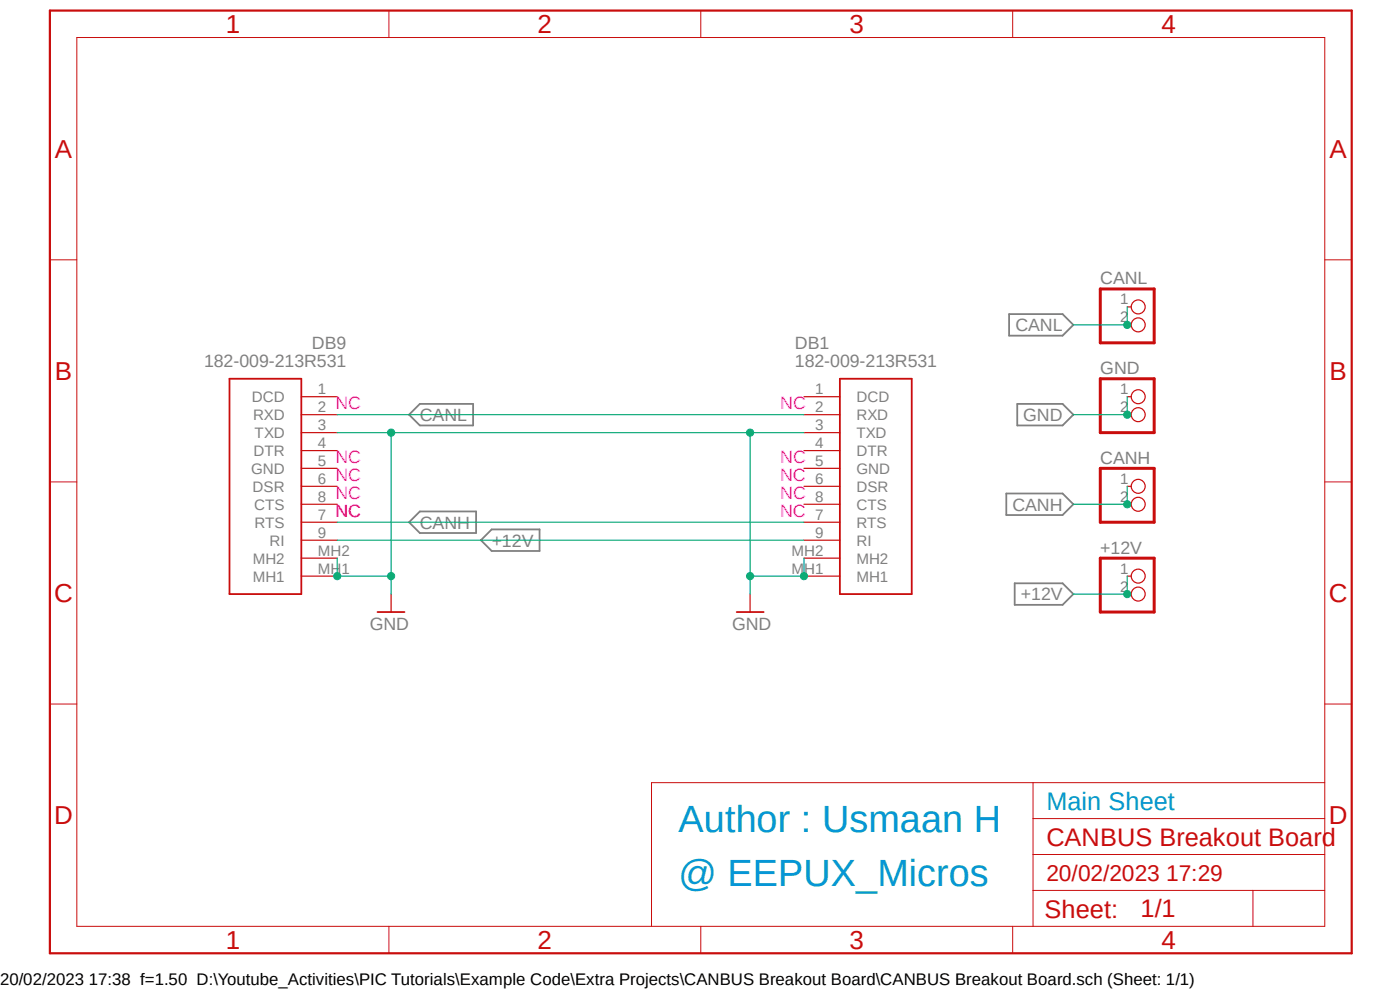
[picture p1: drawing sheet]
<?xml version="1.0" encoding="utf-8"?>
<!DOCTYPE eagle SYSTEM "eagle.dtd">
<!--
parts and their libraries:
SparkFun-Aesthetics: Licensing: CC v3.0 Share-Alike You are welcome to use this library for commercial purposes.
-->
<eagle version="9.6.2">
<drawing>
<settings>
<setting alwaysvectorfont="no"/>
<setting keepoldvectorfont="yes"/>
<setting verticaltext="up"/>
</settings>
<grid distance="0.1" unitdist="inch" unit="inch" style="lines" multiple="1" display="no" altdistance="0.01" altunitdist="inch" altunit="inch"/>
<schematic xreflabel="%F%N/%S.%C%R" xrefpart="/%S.%C%R">
<libraries>
<library name="SparkFun-Aesthetics">
<symbols>
<symbol name="DGND">
<wire x1="-1.905" y1="0" x2="1.905" y2="0" width="0.254" layer="94"/>
<text x="-2.54" y="-2.54" size="1.778" layer="96">&gt;VALUE</text>
<pin name="GND" x="0" y="2.54" visible="off" length="short" direction="sup" rot="R270"/>
</symbol>
</symbols>
<devicesets>
<deviceset name="GND" prefix="GND">
<gates>
<gate name="1" symbol="DGND" x="0" y="0"/>
</gates>
<devices>
<device name="">
<technologies>
<technology name=""/>
</technologies>
</device>
</devices>
</deviceset>
</devicesets>
</library>
<library name="182-009-213R531">
<symbols>
<symbol name="182-009-213R531">
<wire x1="5.08" y1="2.54" x2="15.24" y2="2.54" width="0.254" layer="94"/>
<wire x1="15.24" y1="-27.94" x2="15.24" y2="2.54" width="0.254" layer="94"/>
<wire x1="15.24" y1="-27.94" x2="5.08" y2="-27.94" width="0.254" layer="94"/>
<wire x1="5.08" y1="2.54" x2="5.08" y2="-27.94" width="0.254" layer="94"/>
<text x="13.97" y="7.62" size="1.778" layer="95" align="center-left">&gt;NAME</text>
<text x="13.97" y="5.08" size="1.778" layer="96" align="center-left">&gt;VALUE</text>
<pin name="DCD" x="0" y="0" length="middle"/>
<pin name="TXD" x="0" y="-5.08" length="middle"/>
<pin name="GND" x="0" y="-10.16" length="middle"/>
<pin name="RTS" x="0" y="-17.78" length="middle"/>
<pin name="RI" x="0" y="-20.32" length="middle"/>
<pin name="MH2" x="0" y="-22.86" length="middle"/>
<pin name="RXD" x="0" y="-2.54" length="middle"/>
<pin name="DTR" x="0" y="-7.62" length="middle"/>
<pin name="DSR" x="0" y="-12.7" length="middle"/>
<pin name="CTS" x="0" y="-15.24" length="middle"/>
<pin name="MH1" x="0" y="-25.4" length="middle"/>
</symbol>
</symbols>
<devicesets>
<deviceset name="182-009-213R531" prefix="J">
<gates>
<gate name="G$1" symbol="182-009-213R531" x="0" y="0"/>
</gates>
<devices>
<device name="" package="182009213R531">
<connects>
<connect gate="G$1" pin="CTS" pad="8"/>
<connect gate="G$1" pin="DCD" pad="1"/>
<connect gate="G$1" pin="DSR" pad="6"/>
<connect gate="G$1" pin="DTR" pad="4"/>
<connect gate="G$1" pin="GND" pad="5"/>
<connect gate="G$1" pin="MH1" pad="MH1"/>
<connect gate="G$1" pin="MH2" pad="MH2"/>
<connect gate="G$1" pin="RI" pad="9"/>
<connect gate="G$1" pin="RTS" pad="7"/>
<connect gate="G$1" pin="RXD" pad="2"/>
<connect gate="G$1" pin="TXD" pad="3"/>
</connects>
<technologies>
<technology name="">
<attribute name="DESCRIPTION" value="Norcomp 9 Way Right Angle PCB D-sub Connector Socket, 2.77mm Pitch, with 4-40 Flush Insert/Board Lock" constant="no"/>
<attribute name="HEIGHT" value="12.55mm" constant="no"/>
<attribute name="MANUFACTURER_NAME" value="NorComp" constant="no"/>
<attribute name="MANUFACTURER_PART_NUMBER" value="182-009-213R531" constant="no"/>
<attribute name="MOUSER_PART_NUMBER" value="636-182-009-213R531" constant="no"/>
<attribute name="MOUSER_PRICE-STOCK" value="https://www.mouser.com/Search/Refine.aspx?Keyword=636-182-009-213R531" constant="no"/>
<attribute name="RS_PART_NUMBER" value="1748825" constant="no"/>
<attribute name="RS_PRICE-STOCK" value="http://uk.rs-online.com/web/p/products/1748825" constant="no"/>
</technology>
</technologies>
</device>
</devices>
</deviceset>
</devicesets>
</library>
<library name="frames">
<symbols>
<symbol name="A5L-LOC">
<wire x1="85.09" y1="3.81" x2="85.09" y2="24.13" width="0.1016" layer="94"/>
<wire x1="85.09" y1="24.13" x2="139.065" y2="24.13" width="0.1016" layer="94"/>
<wire x1="139.065" y1="24.13" x2="180.34" y2="24.13" width="0.1016" layer="94"/>
<wire x1="170.18" y1="3.81" x2="170.18" y2="8.89" width="0.1016" layer="94"/>
<wire x1="170.18" y1="8.89" x2="180.34" y2="8.89" width="0.1016" layer="94"/>
<wire x1="170.18" y1="8.89" x2="139.065" y2="8.89" width="0.1016" layer="94"/>
<wire x1="139.065" y1="8.89" x2="139.065" y2="3.81" width="0.1016" layer="94"/>
<wire x1="139.065" y1="8.89" x2="139.065" y2="13.97" width="0.1016" layer="94"/>
<wire x1="139.065" y1="13.97" x2="180.34" y2="13.97" width="0.1016" layer="94"/>
<wire x1="139.065" y1="13.97" x2="139.065" y2="19.05" width="0.1016" layer="94"/>
<wire x1="139.065" y1="19.05" x2="180.34" y2="19.05" width="0.1016" layer="94"/>
<wire x1="139.065" y1="19.05" x2="139.065" y2="24.13" width="0.1016" layer="94"/>
<text x="140.97" y="15.24" size="2.54" layer="94">&gt;DRAWING_NAME</text>
<text x="140.97" y="10.16" size="2.286" layer="94">&gt;LAST_DATE_TIME</text>
<text x="154.305" y="5.08" size="2.54" layer="94">&gt;SHEET</text>
<text x="140.716" y="4.953" size="2.54" layer="94">Sheet:</text>
<frame x1="0" y1="0" x2="184.15" y2="133.35" columns="4" rows="4" layer="94"/>
</symbol>
</symbols>
<devicesets>
<deviceset name="A5L-LOC" prefix="FRAME" uservalue="yes">
<gates>
<gate name="G$1" symbol="A5L-LOC" x="0" y="0"/>
</gates>
<devices>
<device name="">
<technologies>
<technology name=""/>
</technologies>
</device>
</devices>
</deviceset>
</devicesets>
</library>
<library name="pinhead">
<symbols>
<symbol name="PINHD2">
<wire x1="-6.35" y1="-2.54" x2="1.27" y2="-2.54" width="0.4064" layer="94"/>
<wire x1="1.27" y1="-2.54" x2="1.27" y2="5.08" width="0.4064" layer="94"/>
<wire x1="1.27" y1="5.08" x2="-6.35" y2="5.08" width="0.4064" layer="94"/>
<wire x1="-6.35" y1="5.08" x2="-6.35" y2="-2.54" width="0.4064" layer="94"/>
<text x="-6.35" y="5.715" size="1.778" layer="95">&gt;NAME</text>
<text x="-6.35" y="-5.08" size="1.778" layer="96">&gt;VALUE</text>
<pin name="1" x="-2.54" y="2.54" visible="pad" length="short" direction="pas" function="dot"/>
<pin name="2" x="-2.54" y="0" visible="pad" length="short" direction="pas" function="dot"/>
</symbol>
</symbols>
<devicesets>
<deviceset name="PINHD-1X2" prefix="JP" uservalue="yes">
<gates>
<gate name="G$1" symbol="PINHD2" x="0" y="0"/>
</gates>
<devices>
<device name="" package="1X02">
<connects>
<connect gate="G$1" pin="1" pad="1"/>
<connect gate="G$1" pin="2" pad="2"/>
</connects>
<package3dinstances>
<package3dinstance package3d_urn="urn:adsk.eagle:package:22435/2"/>
</package3dinstances>
<technologies>
<technology name="">
<attribute name="POPULARITY" value="98" constant="no"/>
</technology>
</technologies>
</device>
<device name="/90" package="1X02/90">
<connects>
<connect gate="G$1" pin="1" pad="1"/>
<connect gate="G$1" pin="2" pad="2"/>
</connects>
<package3dinstances>
<package3dinstance package3d_urn="urn:adsk.eagle:package:22437/2"/>
</package3dinstances>
<technologies>
<technology name="">
<attribute name="POPULARITY" value="24" constant="no"/>
</technology>
</technologies>
</device>
</devices>
</deviceset>
</devicesets>
</library>
</libraries>
<attributes>
</attributes>
<variantdefs>
</variantdefs>
<classes>
<class number="0" name="default" width="0" drill="0.254">
<clearance class="0" value="0.127"/>
</class>
<class number="1" name="pwr" width="0" drill="0.254">
<clearance class="1" value="0.127"/>
</class>
<class number="2" name="HDMI//SATA" width="0.127" drill="0.254">
<clearance class="2" value="0.127"/>
</class>
<class number="3" name="USB" width="0.127" drill="0.254">
<clearance class="3" value="0.127"/>
</class>
</classes>
<parts>
<part name="DB9" library="182-009-213R531" deviceset="182-009-213R531" device=""/>
<part name="GND58" library="SparkFun-Aesthetics" deviceset="GND" device=""/>
<part name="FRAME1" library="frames" deviceset="A5L-LOC" device=""/>
<part name="DB1" library="182-009-213R531" deviceset="182-009-213R531" device=""/>
<part name="GND1" library="SparkFun-Aesthetics" deviceset="GND" device=""/>
<part name="CANL" library="pinhead" deviceset="PINHD-1X2" device="" package3d_urn="urn:adsk.eagle:package:22435/2"/>
<part name="GND" library="pinhead" deviceset="PINHD-1X2" device="" package3d_urn="urn:adsk.eagle:package:22435/2"/>
<part name="CANH" library="pinhead" deviceset="PINHD-1X2" device="" package3d_urn="urn:adsk.eagle:package:22435/2"/>
<part name="+12V" library="pinhead" deviceset="PINHD-1X2" device="" package3d_urn="urn:adsk.eagle:package:22435/2"/>
</parts>
<sheets>
<sheet>
<plain>
<text x="238.506" y="627.38" size="1.778" layer="214" ratio="15" rot="MR180">NC</text>
<text x="238.506" y="619.76" size="1.778" layer="214" ratio="15" rot="MR180">NC</text>
<text x="238.506" y="614.68" size="1.778" layer="214" ratio="15" rot="MR180">NC</text>
<text x="287.02" y="565.785" size="3.81" layer="92">Author : Usmaan H</text>
<text x="287.02" y="558.165" size="3.81" layer="92">@ EEPUX_Micros</text>
<text x="339.09" y="568.833" size="2.54" layer="92">Main Sheet</text>
<text x="305.054" y="627.38" size="1.778" layer="214" ratio="15" rot="R180">NC</text>
<text x="305.054" y="619.76" size="1.778" layer="214" ratio="15" rot="R180">NC</text>
<text x="305.054" y="614.68" size="1.778" layer="214" ratio="15" rot="R180">NC</text>
<text x="238.506" y="612.14" size="1.778" layer="214" ratio="15" rot="MR180">NC</text>
<text x="238.506" y="612.14" size="1.778" layer="214" ratio="15" rot="MR180">NC</text>
<text x="305.054" y="612.14" size="1.778" layer="214" ratio="15" rot="R180">NC</text>
<text x="238.506" y="617.22" size="1.778" layer="214" ratio="15" rot="MR180">NC</text>
<text x="305.054" y="617.22" size="1.778" layer="214" ratio="15" rot="R180">NC</text>
</plain>
<instances>
<instance part="DB9" gate="G$1" x="238.76" y="627.38" smashed="yes" rot="MR0">
<attribute name="NAME" x="240.03" y="635" size="1.778" layer="95" rot="MR0" align="center-left"/>
<attribute name="VALUE" x="240.03" y="632.46" size="1.778" layer="96" rot="MR0" align="center-left"/>
</instance>
<instance part="GND58" gate="1" x="246.38" y="596.9" smashed="yes" rot="MR0">
<attribute name="VALUE" x="248.92" y="594.36" size="1.778" layer="96" rot="MR0"/>
</instance>
<instance part="FRAME1" gate="G$1" x="198.12" y="548.64" smashed="yes">
<attribute name="DRAWING_NAME" x="339.09" y="563.88" size="2.54" layer="94"/>
<attribute name="LAST_DATE_TIME" x="339.09" y="558.8" size="2.286" layer="94"/>
<attribute name="SHEET" x="352.425" y="553.72" size="2.54" layer="94"/>
</instance>
<instance part="DB1" gate="G$1" x="304.8" y="627.38" smashed="yes">
<attribute name="NAME" x="303.53" y="635" size="1.778" layer="95" align="center-left"/>
<attribute name="VALUE" x="303.53" y="632.46" size="1.778" layer="96" align="center-left"/>
</instance>
<instance part="GND1" gate="1" x="297.18" y="596.9" smashed="yes">
<attribute name="VALUE" x="294.64" y="594.36" size="1.778" layer="96"/>
</instance>
<instance part="CANL" gate="G$1" x="353.06" y="637.54" smashed="yes">
<attribute name="NAME" x="346.71" y="643.255" size="1.778" layer="95"/>
<attribute name="VALUE" x="346.71" y="632.46" size="1.778" layer="96"/>
</instance>
<instance part="GND" gate="G$1" x="353.06" y="624.84" smashed="yes">
<attribute name="NAME" x="346.71" y="630.555" size="1.778" layer="95"/>
<attribute name="VALUE" x="346.71" y="619.76" size="1.778" layer="96"/>
</instance>
<instance part="CANH" gate="G$1" x="353.06" y="612.14" smashed="yes">
<attribute name="NAME" x="346.71" y="617.855" size="1.778" layer="95"/>
<attribute name="VALUE" x="346.71" y="607.06" size="1.778" layer="96"/>
</instance>
<instance part="+12V" gate="G$1" x="353.06" y="599.44" smashed="yes">
<attribute name="NAME" x="346.71" y="605.155" size="1.778" layer="95"/>
<attribute name="VALUE" x="346.71" y="594.36" size="1.778" layer="96"/>
</instance>
</instances>
<busses>
</busses>
<nets>
<net name="GND" class="1">
<segment>
<wire x1="304.8" y1="604.52" x2="304.8" y2="601.98" width="0.1524" layer="91"/>
<pinref part="GND1" gate="1" pin="GND"/>
<wire x1="304.8" y1="601.98" x2="297.18" y2="601.98" width="0.1524" layer="91"/>
<wire x1="297.18" y1="601.98" x2="297.18" y2="599.44" width="0.1524" layer="91"/>
<junction x="304.8" y="601.98"/>
<wire x1="297.18" y1="622.3" x2="297.18" y2="601.98" width="0.1524" layer="91"/>
<junction x="297.18" y="601.98"/>
<pinref part="DB1" gate="G$1" pin="MH2"/>
<pinref part="DB1" gate="G$1" pin="MH1"/>
<wire x1="238.76" y1="604.52" x2="238.76" y2="601.98" width="0.1524" layer="91"/>
<pinref part="GND58" gate="1" pin="GND"/>
<wire x1="238.76" y1="601.98" x2="246.38" y2="601.98" width="0.1524" layer="91"/>
<wire x1="246.38" y1="601.98" x2="246.38" y2="599.44" width="0.1524" layer="91"/>
<junction x="238.76" y="601.98"/>
<pinref part="DB9" gate="G$1" pin="MH2"/>
<pinref part="DB9" gate="G$1" pin="MH1"/>
<pinref part="DB9" gate="G$1" pin="TXD"/>
<pinref part="DB1" gate="G$1" pin="TXD"/>
<wire x1="238.76" y1="622.3" x2="246.38" y2="622.3" width="0.1524" layer="91"/>
<wire x1="246.38" y1="622.3" x2="297.18" y2="622.3" width="0.1524" layer="91"/>
<wire x1="297.18" y1="622.3" x2="304.8" y2="622.3" width="0.1524" layer="91"/>
<wire x1="246.38" y1="601.98" x2="246.38" y2="622.3" width="0.1524" layer="91"/>
<junction x="246.38" y="601.98"/>
<junction x="246.38" y="622.3"/>
<junction x="297.18" y="622.3"/>
</segment>
<segment>
<pinref part="GND" gate="G$1" pin="1"/>
<pinref part="GND" gate="G$1" pin="2"/>
<wire x1="350.52" y1="627.38" x2="350.52" y2="624.84" width="0.1524" layer="91"/>
<wire x1="350.52" y1="624.84" x2="342.9" y2="624.84" width="0.1524" layer="91"/>
<junction x="350.52" y="624.84"/>
<label x="342.9" y="624.84" size="1.778" layer="95" rot="R180" xref="yes"/>
</segment>
</net>
<net name="CANL" class="0">
<segment>
<pinref part="DB9" gate="G$1" pin="RXD"/>
<pinref part="DB1" gate="G$1" pin="RXD"/>
<wire x1="238.76" y1="624.84" x2="304.8" y2="624.84" width="0.1524" layer="91"/>
<label x="248.92" y="624.84" size="1.778" layer="95" xref="yes"/>
</segment>
<segment>
<pinref part="CANL" gate="G$1" pin="2"/>
<pinref part="CANL" gate="G$1" pin="1"/>
<wire x1="350.52" y1="637.54" x2="350.52" y2="640.08" width="0.1524" layer="91"/>
<wire x1="350.52" y1="637.54" x2="342.9" y2="637.54" width="0.1524" layer="91"/>
<junction x="350.52" y="637.54"/>
<label x="342.9" y="637.54" size="1.778" layer="95" rot="R180" xref="yes"/>
</segment>
</net>
<net name="CANH" class="0">
<segment>
<pinref part="DB1" gate="G$1" pin="RTS"/>
<pinref part="DB9" gate="G$1" pin="RTS"/>
<wire x1="304.8" y1="609.6" x2="238.76" y2="609.6" width="0.1524" layer="91"/>
<label x="248.92" y="609.6" size="1.778" layer="95" xref="yes"/>
</segment>
<segment>
<pinref part="CANH" gate="G$1" pin="1"/>
<wire x1="350.52" y1="614.68" x2="350.52" y2="612.14" width="0.1524" layer="91"/>
<pinref part="CANH" gate="G$1" pin="2"/>
<junction x="350.52" y="612.14"/>
<wire x1="342.9" y1="612.14" x2="350.52" y2="612.14" width="0.1524" layer="91"/>
<label x="342.9" y="612.14" size="1.778" layer="95" rot="R180" xref="yes"/>
</segment>
</net>
<net name="+12V" class="0">
<segment>
<pinref part="DB9" gate="G$1" pin="RI"/>
<pinref part="DB1" gate="G$1" pin="RI"/>
<wire x1="238.76" y1="607.06" x2="304.8" y2="607.06" width="0.1524" layer="91"/>
<label x="259.08" y="607.06" size="1.778" layer="95" xref="yes"/>
</segment>
<segment>
<pinref part="+12V" gate="G$1" pin="1"/>
<pinref part="+12V" gate="G$1" pin="2"/>
<wire x1="350.52" y1="601.98" x2="350.52" y2="599.44" width="0.1524" layer="91"/>
<wire x1="350.52" y1="599.44" x2="342.9" y2="599.44" width="0.1524" layer="91"/>
<junction x="350.52" y="599.44"/>
<label x="342.9" y="599.44" size="1.778" layer="95" rot="R180" xref="yes"/>
</segment>
</net>
</nets>
</sheet>
</sheets>
<errors>
<approved hash="202,1,363.22,668.02,U6,N_VBUSEN,,,,"/>
<approved hash="104,1,403.86,739.14,U6,VIN2,+5V,,,"/>
<approved hash="104,1,403.86,741.68,U6,PGND2,GND,,,"/>
<approved hash="104,1,403.86,716.28,U6,LDO24IN,+5V,,,"/>
<approved hash="104,1,403.86,723.9,U6,VIN3,+5V,,,"/>
<approved hash="104,1,403.86,726.44,U6,PGND3,GND,,,"/>
<approved hash="104,1,363.22,701.04,U6,APS,+5V,,,"/>
<approved hash="104,1,363.22,711.2,U6,AGND,GND,,,"/>
<approved hash="202,1,403.86,660.4,U6,DC3SET,,,,"/>
<approved hash="204,1,363.22,751.84,U6,VBUS,,,,"/>
<approved hash="104,1,363.22,762,U6,ACIN,+5V,,,"/>
<approved hash="104,1,363.22,759.46,U6,ACIN,+5V,,,"/>
<approved hash="204,1,403.86,779.78,U6,BAT,,,,"/>
<approved hash="204,1,403.86,777.24,U6,BAT,,,,"/>
<approved hash="202,1,403.86,769.62,U6,BATSENSE,,,,"/>
<approved hash="104,1,403.86,754.38,U6,VIN1,+5V,,,"/>
<approved hash="104,1,403.86,756.92,U6,PGND1,GND,,,"/>
<approved hash="104,1,144.78,680.72,VR1,VIN,+5V,,,"/>
<approved hash="104,1,165.1,675.64,VR1,VSS,GND,,,"/>
<approved hash="104,1,165.1,680.72,VR1,VOUT,VDD,,,"/>
<approved hash="104,1,50.8,474.98,U3,IN,+5V,,,"/>
<approved hash="104,1,403.86,447.04,U2,AVDD,AVDD1,,,"/>
<approved hash="104,1,403.86,444.5,U2,AVDD,AVDD1,,,"/>
<approved hash="104,1,403.86,441.96,U2,AVDD,AVDD1,,,"/>
<approved hash="104,1,403.86,452.12,U2,DVDD,DVDD1,,,"/>
<approved hash="104,1,403.86,467.36,U2,V5,+5V,,,"/>
<approved hash="104,1,403.86,462.28,U2,V33,DVDD1,,,"/>
<approved hash="104,1,231.14,472.44,U4,IN,+5V,,,"/>
<approved hash="208,1,12.7,693.42,+5V,sup,,,,"/>
<approved hash="208,1,106.68,665.48,+5V,sup,,,,"/>
<approved hash="208,1,175.26,767.08,+5V,sup,,,,"/>
<approved hash="208,1,205.74,759.46,+5V,sup,,,,"/>
<approved hash="208,1,203.2,693.42,+5V,sup,,,,"/>
<approved hash="208,1,347.98,764.54,+5V,sup,,,,"/>
<approved hash="208,1,15.24,477.52,+5V,sup,,,,"/>
<approved hash="208,1,401.32,469.9,+5V,sup,,,,"/>
<approved hash="208,1,454.66,464.82,+5V,sup,,,,"/>
<approved hash="208,1,195.58,474.98,+5V,sup,,,,"/>
<approved hash="208,1,139.7,685.8,+5V,sup,,,,"/>
<approved hash="208,1,226.06,586.74,+5V,sup,,,,"/>
<approved hash="208,1,266.7,579.12,+5V,sup,,,,"/>
<approved hash="208,1,314.96,579.12,+5V,sup,,,,"/>
<approved hash="208,1,403.86,685.8,+5V,out,,,,"/>
<approved hash="208,1,360.68,701.04,+5V,sup,,,,"/>
<approved hash="105,1,237.49,383.54,N$17,,,,,"/>
<approved hash="105,1,175.26,513.08,N$22,,,,,"/>
<approved hash="105,1,101.6,477.52,N$24,,,,,"/>
<approved hash="105,1,237.49,533.4,N$29,,,,,"/>
<approved hash="208,1,66.04,665.48,VPP,sup,,,,"/>
<approved hash="208,1,218.44,751.84,VPP,sup,,,,"/>
<approved hash="208,1,403.86,701.04,VPP,out,,,,"/>
<approved hash="208,1,459.74,704.85,VPP,sup,,,,"/>
<approved hash="108,1,472.44,650.24,N$17,,,,,"/>
<approved hash="108,1,190.5,556.26,N$17,,,,,"/>
<approved hash="108,1,190.5,795.02,N$17,,,,,"/>
<approved hash="108,1,132.08,716.28,N$17,,,,,"/>
<approved hash="108,1,292.1,716.28,N$17,,,,,"/>
<approved hash="108,1,292.1,795.02,N$17,,,,,"/>
<approved hash="108,1,190.5,650.24,N$17,,,,,"/>
<approved hash="108,1,472.44,795.02,N$17,,,,,"/>
<approved hash="108,1,73.66,556.26,N$17,,,,,"/>
<approved hash="108,1,2.54,716.28,N$17,,,,,"/>
<approved hash="108,1,472.44,383.54,N$17,,,,,"/>
<approved hash="108,1,2.54,383.54,N$17,,,,,"/>
<approved hash="108,1,472.44,556.26,N$17,,,,,"/>
<approved hash="108,1,132.08,650.24,N$17,,,,,"/>
<approved hash="108,1,2.54,650.24,N$17,,,,,"/>
<approved hash="108,1,190.5,716.28,N$17,,,,,"/>
<approved hash="108,1,2.54,556.26,N$17,,,,,"/>
<approved hash="108,1,292.1,650.24,N$17,,,,,"/>
<approved hash="108,1,332.74,556.26,N$17,,,,,"/>
<approved hash="108,1,2.54,795.02,N$17,,,,,"/>
<approved hash="108,1,182.88,441.96,N$24,,,,,"/>
<approved hash="108,1,101.6,441.96,N$24,,,,,"/>
<approved hash="108,1,276.86,441.96,N$24,,,,,"/>
<approved hash="110,1,60.96,398.78,GND,1D2_N,,,,"/>
<approved hash="110,1,48.26,574.04,GND,RX_P,,,,"/>
<approved hash="110,1,182.88,383.54,N$17,N$24,,,,"/>
<approved hash="110,1,101.6,383.54,N$17,N$24,,,,"/>
<approved hash="110,1,276.86,383.54,N$17,N$24,,,,"/>
<approved hash="110,1,347.98,383.54,N$17,N$24,,,,"/>
<approved hash="110,1,2.54,533.4,N$17,N$29,,,,"/>
<approved hash="110,1,2.54,513.08,N$17,N$22,,,,"/>
<approved hash="110,1,2.54,441.96,N$17,N$24,,,,"/>
<approved hash="110,1,472.44,533.4,N$17,N$29,,,,"/>
<approved hash="110,1,472.44,487.68,N$17,N$24,,,,"/>
<approved hash="110,1,182.88,533.4,N$29,N$24,,,,"/>
<approved hash="110,1,347.98,533.4,N$29,N$24,,,,"/>
<approved hash="110,1,101.6,513.08,N$22,N$24,,,,"/>
<approved hash="110,1,276.86,513.08,N$22,N$24,,,,"/>
<approved hash="110,1,347.98,513.08,N$24,N$22,,,,"/>
<approved hash="109,1,347.98,441.96,N$24,,,,,"/>
<approved hash="109,1,347.98,487.68,N$24,,,,,"/>
<approved hash="111,1,60.96,398.78,GND,,,,,"/>
<approved hash="111,1,48.26,574.04,GND,,,,,"/>
<approved hash="113,1,24.0877,691.106,JP1,,,,,"/>
<approved hash="113,1,24.0877,663.166,VCC_DRAM,,,,,"/>
<approved hash="113,1,24.0877,678.406,VDD_SYS,,,,,"/>
<approved hash="113,1,52.0277,663.166,JP7,,,,,"/>
<approved hash="113,1,447.319,466.09,JP8,,,,,"/>
<approved hash="113,1,92.6677,683.486,JP5,,,,,"/>
<approved hash="113,1,92.7523,660.174,JP6,,,,,"/>
<approved hash="113,1,52.0277,678.406,JP2,,,,,"/>
<approved hash="113,1,81.0429,592.864,JP11,,,,,"/>
<approved hash="113,1,24.0877,602.206,JP9,,,,,"/>
<approved hash="113,1,236.22,588.889,MAX_SUP,,,,,"/>
<approved hash="113,1,361.908,592.046,JP12,,,,,"/>
<approved hash="113,1,58.6994,600.71,SATA_PWR,,,,,"/>
<approved hash="115,1,410.21,487.68,N$24,,,,,"/>
<approved hash="115,1,347.98,458.47,N$24,,,,,"/>
<approved hash="115,1,101.6,477.52,N$24,,,,,"/>
</errors>
</schematic>
</drawing>
<compatibility>
<note version="8.2" severity="warning">
Since Version 8.2, EAGLE supports online libraries. The ids
of those online libraries will not be understood (or retained)
with this version.
</note>
<note version="8.3" severity="warning">
Since Version 8.3, EAGLE supports URNs for individual library
assets (packages, symbols, and devices). The URNs of those assets
will not be understood (or retained) with this version.
</note>
<note version="8.3" severity="warning">
Since Version 8.3, EAGLE supports the association of 3D packages
with devices in libraries, schematics, and board files. Those 3D
packages will not be understood (or retained) with this version.
</note>
</compatibility>
</eagle>
